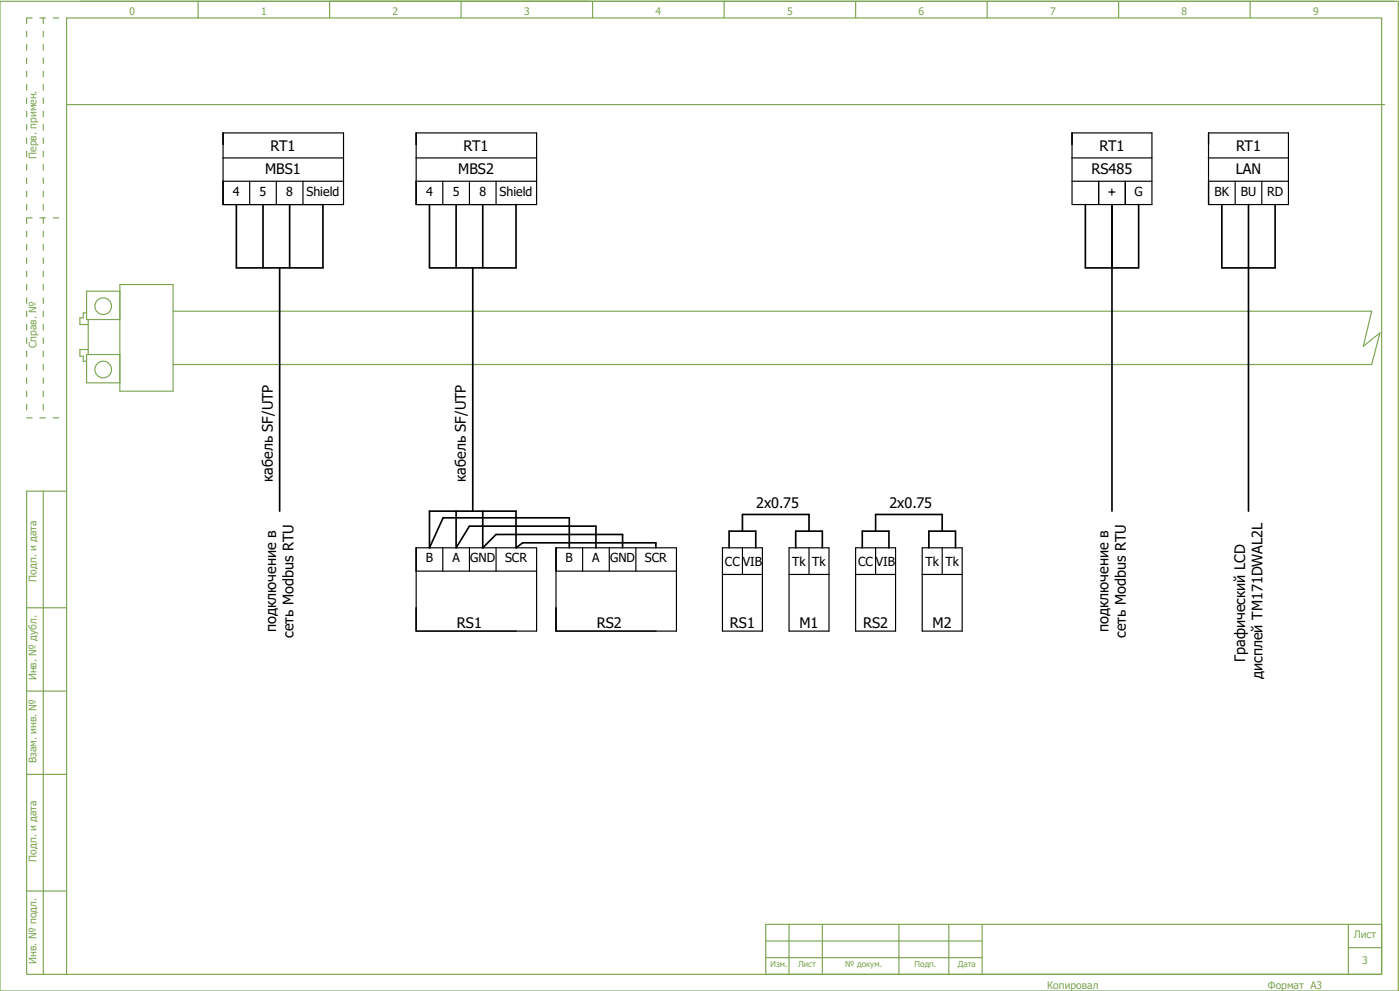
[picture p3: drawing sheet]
<svg xmlns="http://www.w3.org/2000/svg" width="421mm" height="297mm" viewBox="0 0 421 297" stroke-linecap="round" stroke-linejoin="round" font-family="sans-serif">
<g fill="none" stroke="#7ca552" stroke-width=".35">
<path d="M0 .4h420v297h-420zM59.5 .4v5M99 .4v5M138.5 .4v5M178 .4v5M217.5 .4v5M257 .4v5M296.5 .4v5M336 .4v5M375.5 .4v5M20 31.4h396M26 93.9h-1v1.5h-1v2h2.5"/>
<path d="M26.5 95.9v10.5M36 85.4h16v32h-16zM36 87.4h-10v8.5h10M52 93.4h360l-2.5 10.5 5-4-2.5 9.5h-360M26.5 104.9h-2.5v2h1v1.5h1M36 106.4h-10v8.5h10M13 147.4v145M20 147.4h-12v145h407v-287h-395v287M8 182.4h12M8 207.4h12M8 232.4h12M8 267.4h12"/>
<path d="M237 277.4v15M247 277.4v15M270 277.4v15M285 277.4v15M295 277.4v15M405 277.4v15M415 277.4h-185v15M230 287.4h65M230 282.4h65M405 284.4h10"/>
<circle cx="31" cy="91.9" r="2.5"/>
<circle cx="31" cy="110.9" r="2.5"/>
</g>
<path d="M8 5.4h12M8 5.4v120M13 5.4v120M8 65.4h12M8 125.4h12" fill="none" stroke="#7ca552" stroke-width=".35" stroke-dasharray="1.7 2.3"/>
<g fill="none" stroke="#000" stroke-width=".35">
<path d="M67 39.9h36.2v21.5h-36.2zM125 39.9h36.2v21.5h-36.2zM66.9 47.4h36.3M67 54.4h36.2M75 54.4v7M83 54.4v7M91 54.4v7M124.9 47.4h36.3M125 54.4h36.2M133 54.4v7M141 54.4v7M149 54.4v7"/>
<path d="M321.9 47.4h24.1M322 54.4h24M330 54.4v7M338 54.4v7M362.9 47.4h24.1M363 54.4h24M371 54.4v7M379 54.4v7M322 61.4v-21.5h24v21.5h-23.9M363 61.4v-21.5h24v21.5h-23.9M125 164.4h36.2v25h-36.2zM125 171.4h36.2"/>
<path d="M133 164.4v7M141 164.4v7M149 164.4v7M167 164.4h36.2v25h-36.2zM167 171.4h36.2M175 164.4v7M183 164.4v7M191 164.4v7M217 164.4h12v25h-12zM217 172.4h12M223 164.4v8M237 164.4h12v25h-12z"/>
<path d="M237 172.4h12M243 164.4v8M257 164.4h12v25h-12zM257 172.4h12M263 164.4v8M277 164.4h12v25h-12zM277 172.4h12M283 164.4v8"/>
</g>
<g fill="none" stroke="#000" stroke-width=".5">
<path d="M71 61.4v19h26v-19M79 61.4v19M87 61.4v19M129 61.4v19h26v-19M137 61.4v19M145 61.4v19M326 61.4v19h16v-19M334 61.4v92M367 61.4v19h16v-19M375 61.4v92M84 80.4v73M142 80.4v73"/>
<path d="M137 153.4v11l4-6.5h38v6.5M145 153.4v11l4-4h38v4M223 159.4v-5h20v5M263 159.4v-5h20v5M171 164.4v-9h-37.9l-4.1 9v-11h26v11l2-1.5h40v1.5M219 164.4v-5h8v5M239 164.4v-5h8v5M259 164.4v-5h8v5M279 164.4v-5h8v5"/>
</g>
<g font-size="4.3">
<text x="81.3" y="45.3">RT1</text>
<text x="139.3" y="45.3">RT1</text>
<text x="330.3" y="45.3">RT1</text>
<text x="371.3" y="45.3">RT1</text>
<text x="79.6" y="52.3">MBS1</text>
<text x="137.6" y="52.3">MBS2</text>
<text x="327.9" y="52.3">RS485</text>
<text x="371.2" y="52.3">LAN</text>
<text x="81.9" y="144.6" transform="rotate(-90 81.9 144.6)">кабель SF/UTP</text>
<text x="139.9" y="144.6" transform="rotate(-90 139.9 144.6)">кабель SF/UTP</text>
<text x="227.1" y="152.3">2x0.75</text>
<text x="267.1" y="152.3">2x0.75</text>
<text x="83" y="189.7" transform="rotate(-90 83 189.7)">подключение в</text>
<text x="88.2" y="191.4" transform="rotate(-90 88.2 191.4)">сеть Modbus RTU</text>
<text x="137.3" y="188.3">RS1</text>
<text x="179.3" y="188.3">RS2</text>
<text x="219.3" y="188.3">RS1</text>
<text x="240.1" y="188.3">M1</text>
<text x="259.3" y="188.3">RS2</text>
<text x="280.1" y="188.3">M2</text>
<text x="333" y="189.7" transform="rotate(-90 333 189.7)">подключение в</text>
<text x="338.2" y="191.4" transform="rotate(-90 338.2 191.4)">сеть Modbus RTU</text>
<text x="374" y="198.8" transform="rotate(-90 374 198.8)">Графический LCD</text>
<text x="379.2" y="203.8" transform="rotate(-90 379.2 203.8)">дисплей TM171DWAL2L</text>
</g>
<g font-size="3.7">
<text x="70" y="58.7">4</text>
<text x="78" y="58.7">5</text>
<text x="86" y="58.7">8</text>
<text x="92.1" y="58.7">Shield</text>
<text x="128" y="58.7">4</text>
<text x="136" y="58.7">5</text>
<text x="144" y="58.7">8</text>
<text x="150.1" y="58.7">Shield</text>
<text x="332.6" y="58.7">+</text>
<text x="333.3" y="58.7">-</text>
<text x="340.8" y="58.7">G</text>
<text x="364.8" y="58.7">BK</text>
<text x="372.7" y="58.7">BU</text>
<text x="380.6" y="58.7">RD</text>
<text x="127.9" y="168.7">B</text>
<text x="135.9" y="168.7">A</text>
<text x="141.3" y="168.7">GND</text>
<text x="151.7" y="168.7">SCR</text>
<text x="169.9" y="168.7">B</text>
<text x="177.9" y="168.7">A</text>
<text x="183.3" y="168.7">GND</text>
<text x="193.7" y="168.7">SCR</text>
<text x="217.8" y="169.7">CC</text>
<text x="223.1" y="169.7">VIB</text>
<text x="238" y="169.7">Tk</text>
<text x="244" y="169.7">Tk</text>
<text x="257.8" y="169.7">CC</text>
<text x="263.1" y="169.7">VIB</text>
<text x="278" y="169.7">Tk</text>
<text x="284" y="169.7">Tk</text>
</g>
<g font-size="3.1" fill="#7ca552">
<text x="38.9" y="4.6">0</text>
<text x="78.4" y="4.6">1</text>
<text x="117.9" y="4.6">2</text>
<text x="157.4" y="4.6">3</text>
<text x="196.9" y="4.6">4</text>
<text x="236.4" y="4.6">5</text>
<text x="275.9" y="4.6">6</text>
<text x="315.4" y="4.6">7</text>
<text x="354.9" y="4.6">8</text>
<text x="394.4" y="4.6">9</text>
<text x="11" y="47.6" transform="rotate(-90 11 47.6)">Перв. примен.</text>
<text x="11" y="104.4" transform="rotate(-90 11 104.4)">Справ. №</text>
<text x="11" y="174.6" transform="rotate(-90 11 174.6)">Подп. и дата</text>
<text x="11" y="204.2" transform="rotate(-90 11 204.2)">Инв. № дубл.</text>
<text x="11" y="229.1" transform="rotate(-90 11 229.1)">Взам. инв. №</text>
<text x="11" y="258.6" transform="rotate(-90 11 258.6)">Подп. и дата</text>
<text x="406.6" y="281.5">Лист</text>
<text x="11" y="289.2" transform="rotate(-90 11 289.2)">Инв. № подл.</text>
<text x="409.2" y="289.4">3</text>
<text x="314.5" y="296.6">Копировал</text>
<text x="380.9" y="296.6">Формат А3</text>
</g>
<g font-size="2.5" fill="#7ca552">
<text x="231.4" y="290.3">Изм.</text>
<text x="239.7" y="290.3">Лист</text>
<text x="253.8" y="290.3">№ докум.</text>
<text x="274.7" y="290.3">Подп.</text>
<text x="287.7" y="290.3">Дата</text>
</g>
</svg>
